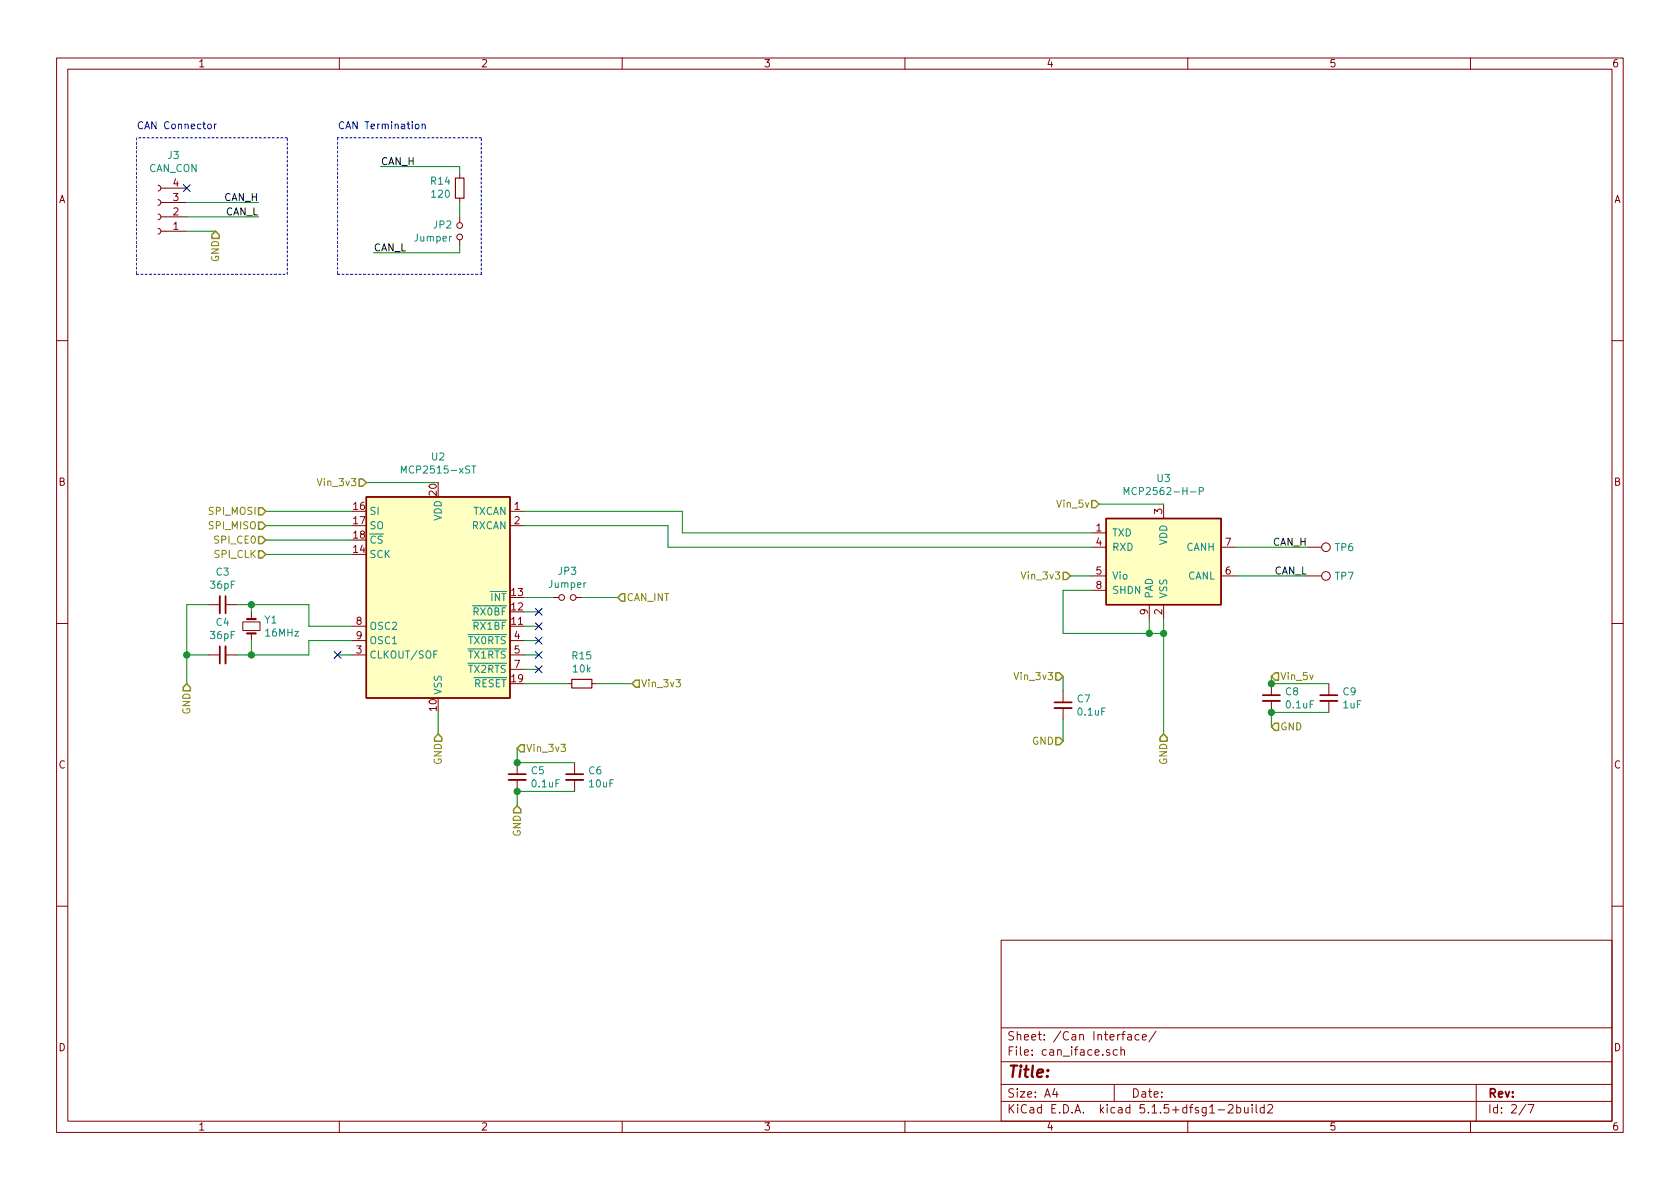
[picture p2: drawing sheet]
EESchema Schematic File Version 4
EELAYER 30 0
EELAYER END
$Descr A4 11693 8268
encoding utf-8
Sheet 2 7
Title ""
Date ""
Rev ""
Comp ""
Comment1 ""
Comment2 ""
Comment3 ""
Comment4 ""
$EndDescr
Wire Wire Line
	8100 4300 8100 4400
Wire Wire Line
	7600 4100 7400 4100
Wire Wire Line
	1300 1600 1500 1600
Wire Notes Line
	950  1900 2000 1900
Wire Notes Line
	2000 1900 2000 950 
Wire Notes Line
	2000 950  950  950 
Wire Notes Line
	950  950  950  1900
Text Notes 950  900  0    50   ~ 0
CAN Connector
Text HLabel 1850 3750 0    50   Input ~ 0
SPI_CE0
Text HLabel 1850 3850 0    50   Input ~ 0
SPI_CLK
Text HLabel 1850 3550 0    50   Input ~ 0
SPI_MOSI
Text HLabel 1850 3650 0    50   Input ~ 0
SPI_MISO
Wire Wire Line
	2450 3550 1850 3550
Wire Wire Line
	2450 3650 1850 3650
Wire Wire Line
	2450 3750 1850 3750
Wire Wire Line
	2450 3850 1850 3850
$Comp
L Device:C_Small C4
U 1 1
P 1550 4550
F 0 "C4" V 1321 4550 50  0000 C CNN
F 1 "36pF" V 1412 4550 50  0000 C CNN
F 2 "Capacitor_SMD:C_0603_1608Metric_Pad1.05x0.95mm_HandSolder" H 1550 4550 50  0001 C CNN
F 3 "~" H 1550 4550 50  0001 C CNN
F 4 "50V MLCC 1%" H 1550 4550 50  0001 C CNN "Description"
F 5 "C0603C220F5GACAUTO" H 1550 4550 50  0001 C CNN "Manufacturer_Part_Number"
F 6 "CAN" H 1550 4550 50  0001 C CNN "category"
F 7 "0603" H 1550 4550 50  0001 C CNN "package"
	1    1550 4550
	0    -1   1    0   
$EndComp
Wire Wire Line
	1650 4550 1750 4550
Wire Wire Line
	1750 4550 1750 4450
$Comp
L Device:C_Small C3
U 1 1
P 1550 4200
F 0 "C3" V 1321 4200 50  0000 C CNN
F 1 "36pF" V 1412 4200 50  0000 C CNN
F 2 "Capacitor_SMD:C_0603_1608Metric_Pad1.05x0.95mm_HandSolder" H 1550 4200 50  0001 C CNN
F 3 "~" H 1550 4200 50  0001 C CNN
F 4 "50V MLCC 1%" H 1550 4200 50  0001 C CNN "Description"
F 5 "C0603C220F5GACAUTO" H 1550 4200 50  0001 C CNN "Manufacturer_Part_Number"
F 6 "CAN" H 1550 4200 50  0001 C CNN "category"
F 7 "0603" H 1550 4200 50  0001 C CNN "package"
	1    1550 4200
	0    1    1    0   
$EndComp
Wire Wire Line
	1650 4200 1750 4200
Wire Wire Line
	1750 4200 1750 4250
Wire Wire Line
	1450 4200 1300 4200
Wire Wire Line
	1300 4200 1300 4550
Wire Wire Line
	1300 4550 1450 4550
Connection ~ 1300 4550
Wire Wire Line
	1300 4550 1300 4750
Wire Wire Line
	1750 4550 2150 4550
Wire Wire Line
	2150 4550 2150 4450
Wire Wire Line
	2150 4450 2450 4450
Connection ~ 1750 4550
Wire Wire Line
	2450 4350 2150 4350
Wire Wire Line
	2150 4350 2150 4200
Wire Wire Line
	2150 4200 1750 4200
Connection ~ 1750 4200
Wire Wire Line
	3050 4950 3050 5100
Wire Wire Line
	2550 3350 3050 3350
Wire Wire Line
	7600 4000 7450 4000
$Comp
L Device:Jumper_NO_Small JP3
U 1 1
P 3950 4150
F 0 "JP3" H 3950 4335 50  0000 C CNN
F 1 "Jumper" H 3950 4244 50  0000 C CNN
F 2 "Connector_PinHeader_2.54mm:PinHeader_1x02_P2.54mm_Vertical" H 3950 4150 50  0001 C CNN
F 3 "~" H 3950 4150 50  0001 C CNN
F 4 "Pin Header" H 3950 4150 50  0001 C CNN "Description"
F 5 "CAN" H 3950 4150 50  0001 C CNN "category"
F 6 "2x2.54mm" H 3950 4150 50  0001 C CNN "package"
	1    3950 4150
	1    0    0    -1  
$EndComp
Wire Wire Line
	4050 4150 4300 4150
Wire Wire Line
	3850 4150 3650 4150
Wire Wire Line
	4400 4750 4150 4750
$Comp
L Device:R_Small R15
U 1 1
P 4050 4750
F 0 "R15" V 3854 4750 50  0000 C CNN
F 1 "10k" V 3945 4750 50  0000 C CNN
F 2 "Resistor_SMD:R_0603_1608Metric_Pad1.05x0.95mm_HandSolder" H 4050 4750 50  0001 C CNN
F 3 "~" H 4050 4750 50  0001 C CNN
F 4 "62.5mW Resistor 0.5%" H 4050 4750 50  0001 C CNN "Description"
F 5 "CPF0603D10KE" H 4050 4750 50  0001 C CNN "Manufacturer_Part_Number"
F 6 "CAN" H 4050 4750 50  0001 C CNN "category"
F 7 "0603" H 4050 4750 50  0001 C CNN "package"
	1    4050 4750
	0    1    1    0   
$EndComp
Wire Wire Line
	3950 4750 3650 4750
NoConn ~ 3750 4650
NoConn ~ 3750 4550
NoConn ~ 3750 4450
NoConn ~ 3750 4350
NoConn ~ 3750 4250
Wire Wire Line
	3750 4250 3650 4250
Wire Wire Line
	3650 4350 3750 4350
Wire Wire Line
	3650 4450 3750 4450
Wire Wire Line
	3650 4550 3750 4550
Wire Wire Line
	3650 4650 3750 4650
NoConn ~ 2350 4550
Wire Wire Line
	2450 4550 2350 4550
Text HLabel 8100 5100 3    50   Input ~ 0
GND
Text HLabel 3050 5100 3    50   Input ~ 0
GND
Text HLabel 1300 4750 3    50   Input ~ 0
GND
Text HLabel 4400 4750 2    50   Input ~ 0
Vin_3v3
Text HLabel 7650 3500 0    50   Input ~ 0
Vin_5v
Wire Wire Line
	8100 3500 7650 3500
Text HLabel 2550 3350 0    50   Input ~ 0
Vin_3v3
Text Label 9100 3800 2    50   ~ 0
CAN_H
Text Label 9100 4000 2    50   ~ 0
CAN_L
Text Label 1800 1400 2    50   ~ 0
CAN_H
Wire Wire Line
	1300 1400 1800 1400
Wire Wire Line
	1300 1500 1800 1500
Text Label 1800 1500 2    50   ~ 0
CAN_L
Text HLabel 1500 1600 3    50   Input ~ 0
GND
Text HLabel 4300 4150 2    50   Input ~ 0
CAN_INT
$Comp
L Device:C_Small C6
U 1 1
P 4000 5400
F 0 "C6" H 4092 5446 50  0000 L CNN
F 1 "10uF" H 4092 5355 50  0000 L CNN
F 2 "Capacitor_SMD:C_0603_1608Metric_Pad1.05x0.95mm_HandSolder" H 4000 5400 50  0001 C CNN
F 3 "~" H 4000 5400 50  0001 C CNN
F 4 "25V MLCC 10%" H 4000 5400 50  0001 C CNN "Description"
F 5 "GRM188R61E106KA73J" H 4000 5400 50  0001 C CNN "Manufacturer_Part_Number"
F 6 "CAN" H 4000 5400 50  0001 C CNN "category"
F 7 "0603" H 4000 5400 50  0001 C CNN "package"
	1    4000 5400
	1    0    0    -1  
$EndComp
$Comp
L Device:C_Small C5
U 1 1
P 3600 5400
F 0 "C5" H 3692 5446 50  0000 L CNN
F 1 "0.1uF" H 3692 5355 50  0000 L CNN
F 2 "Capacitor_SMD:C_0603_1608Metric_Pad1.05x0.95mm_HandSolder" H 3600 5400 50  0001 C CNN
F 3 "~" H 3600 5400 50  0001 C CNN
F 4 "16V MLCC 10%" H 3600 5400 50  0001 C CNN "Description"
F 5 "C0603C104K4RACTU" H 3600 5400 50  0001 C CNN "Manufacturer_Part_Number"
F 6 "CAN" H 3600 5400 50  0001 C CNN "category"
F 7 "0603" H 3600 5400 50  0001 C CNN "package"
	1    3600 5400
	1    0    0    -1  
$EndComp
Wire Wire Line
	3600 5300 4000 5300
Wire Wire Line
	4000 5500 3600 5500
Wire Wire Line
	3600 5500 3600 5600
Connection ~ 3600 5500
Text HLabel 3600 5600 3    50   Input ~ 0
GND
Wire Wire Line
	3600 5300 3600 5200
Connection ~ 3600 5300
Text HLabel 3600 5200 2    50   Input ~ 0
Vin_3v3
Wire Wire Line
	9100 4000 8600 4000
Wire Wire Line
	9100 3800 8600 3800
$Comp
L Connector:Conn_01x04_Female J3
U 1 1
P 1100 1500
F 0 "J3" H 992 1075 50  0000 C CNN
F 1 "CAN_CON" H 992 1166 50  0000 C CNN
F 2 "Connector_JST:JST_PH_S4B-PH-SM4-TB_1x04-1MP_P2.00mm_Horizontal" H 1100 1500 50  0001 C CNN
F 3 "~" H 1100 1500 50  0001 C CNN
F 4 "JST-PH-S4B-K-S-LF-SN JST PH Female" H 1100 1500 50  0001 C CNN "Description"
F 5 "CAN" H 1100 1500 50  0001 C CNN "category"
F 6 "JST-PH-S4B" H 1100 1500 50  0001 C CNN "package"
	1    1100 1500
	-1   0    0    1   
$EndComp
NoConn ~ 1300 1300
Wire Wire Line
	4650 3650 3650 3650
Wire Wire Line
	2650 1150 3200 1150
Wire Wire Line
	2600 1750 3200 1750
Text Label 2600 1750 0    50   ~ 0
CAN_L
Text Label 2650 1150 0    50   ~ 0
CAN_H
$Comp
L Device:R_Small R14
U 1 1
P 3200 1300
F 0 "R14" H 3142 1254 50  0000 R CNN
F 1 "120" H 3142 1345 50  0000 R CNN
F 2 "Resistor_SMD:R_0805_2012Metric_Pad1.15x1.40mm_HandSolder" H 3200 1300 50  0001 C CNN
F 3 "~" H 3200 1300 50  0001 C CNN
F 4 "100V 125mW Resistor 0.1%" H 3200 1300 50  0001 C CNN "Description"
F 5 "ERA-6VEB1200V" H 3200 1300 50  0001 C CNN "Manufacturer_Part_Number"
F 6 "CAN" H 3200 1300 50  0001 C CNN "category"
F 7 "0805" H 3200 1300 50  0001 C CNN "package"
	1    3200 1300
	1    0    0    1   
$EndComp
$Comp
L Device:Jumper_NO_Small JP2
U 1 1
P 3200 1600
F 0 "JP2" V 3154 1552 50  0000 R CNN
F 1 "Jumper" V 3245 1552 50  0000 R CNN
F 2 "Connector_PinHeader_2.54mm:PinHeader_1x02_P2.54mm_Vertical" H 3200 1600 50  0001 C CNN
F 3 "~" H 3200 1600 50  0001 C CNN
F 4 "Pin Header" H 3200 1600 50  0001 C CNN "Description"
F 5 "CAN" H 3200 1600 50  0001 C CNN "category"
F 6 "2x2.54mm" H 3200 1600 50  0001 C CNN "package"
	1    3200 1600
	0    1    1    0   
$EndComp
Wire Wire Line
	3200 1200 3200 1150
Wire Wire Line
	3200 1400 3200 1500
Wire Wire Line
	3200 1750 3200 1700
Wire Notes Line
	2350 1900 3350 1900
Text Notes 2350 900  0    50   ~ 0
CAN Termination
Wire Notes Line
	3350 950  2350 950 
Wire Notes Line
	3350 1900 3350 950 
Wire Notes Line
	2350 950  2350 1900
$Comp
L Connector:TestPoint TP6
U 1 1
P 9100 3800
F 0 "TP6" V 9100 3988 50  0000 L CNN
F 1 "TestPoint" V 9145 3988 50  0001 L CNN
F 2 "TestPoint:TestPoint_Pad_D1.0mm" H 9300 3800 50  0001 C CNN
F 3 "~" H 9300 3800 50  0001 C CNN
	1    9100 3800
	0    1    1    0   
$EndComp
$Comp
L Connector:TestPoint TP7
U 1 1
P 9100 4000
F 0 "TP7" V 9100 4188 50  0000 L CNN
F 1 "TestPoint" V 9145 4188 50  0001 L CNN
F 2 "TestPoint:TestPoint_Pad_D1.0mm" H 9300 4000 50  0001 C CNN
F 3 "~" H 9300 4000 50  0001 C CNN
	1    9100 4000
	0    1    1    0   
$EndComp
Wire Wire Line
	4650 3800 4650 3650
Wire Wire Line
	4750 3700 4750 3550
Wire Wire Line
	3650 3550 4750 3550
$Comp
L Device:C_Small C7
U 1 1
P 7400 4900
F 0 "C7" H 7492 4946 50  0000 L CNN
F 1 "0.1uF" H 7492 4855 50  0000 L CNN
F 2 "Capacitor_SMD:C_0603_1608Metric_Pad1.05x0.95mm_HandSolder" H 7400 4900 50  0001 C CNN
F 3 "~" H 7400 4900 50  0001 C CNN
F 4 "16V MLCC 10%" H 7400 4900 50  0001 C CNN "Description"
F 5 "C0603C104K4RACTU" H 7400 4900 50  0001 C CNN "Manufacturer_Part_Number"
F 6 "CAN" H 7400 4900 50  0001 C CNN "category"
F 7 "0603" H 7400 4900 50  0001 C CNN "package"
	1    7400 4900
	1    0    0    -1  
$EndComp
$Comp
L Device:C_Small C8
U 1 1
P 8850 4850
F 0 "C8" H 8942 4896 50  0000 L CNN
F 1 "0.1uF" H 8942 4805 50  0000 L CNN
F 2 "Capacitor_SMD:C_0603_1608Metric_Pad1.05x0.95mm_HandSolder" H 8850 4850 50  0001 C CNN
F 3 "~" H 8850 4850 50  0001 C CNN
F 4 "16V MLCC 10%" H 8850 4850 50  0001 C CNN "Description"
F 5 "C0603C104K4RACTU" H 8850 4850 50  0001 C CNN "Manufacturer_Part_Number"
F 6 "CAN" H 8850 4850 50  0001 C CNN "category"
F 7 "0603" H 8850 4850 50  0001 C CNN "package"
	1    8850 4850
	1    0    0    -1  
$EndComp
$Comp
L Device:C_Small C9
U 1 1
P 9250 4850
F 0 "C9" H 9342 4896 50  0000 L CNN
F 1 "1uF" H 9342 4805 50  0000 L CNN
F 2 "Capacitor_SMD:C_0603_1608Metric_Pad1.05x0.95mm_HandSolder" H 9250 4850 50  0001 C CNN
F 3 "~" H 9250 4850 50  0001 C CNN
F 4 "50V MLCC 10%" H 9250 4850 50  0001 C CNN "Description"
F 5 "UMK107AB7105KA-T" H 9250 4850 50  0001 C CNN "Manufacturer_Part_Number"
F 6 "CAN" H 9250 4850 50  0001 C CNN "category"
F 7 "0603" H 9250 4850 50  0001 C CNN "package"
	1    9250 4850
	1    0    0    -1  
$EndComp
Wire Wire Line
	8850 4700 8850 4750
Wire Wire Line
	8850 4750 9250 4750
Connection ~ 8850 4750
Text HLabel 8850 4700 2    50   Input ~ 0
Vin_5v
Wire Wire Line
	9250 4950 8850 4950
Wire Wire Line
	8850 4950 8850 5050
Connection ~ 8850 4950
Text HLabel 8850 5050 2    50   Input ~ 0
GND
Text HLabel 7400 4700 0    50   Input ~ 0
Vin_3v3
Wire Wire Line
	7400 4700 7400 4800
Wire Wire Line
	7400 5000 7400 5150
Text HLabel 7400 5150 0    50   Input ~ 0
GND
$Comp
L Device:Crystal_Small Y1
U 1 1
P 1750 4350
F 0 "Y1" V 1704 4438 50  0000 L CNN
F 1 "16MHz" V 1795 4438 50  0000 L CNN
F 2 "Crystal:Crystal_HC49-U_Vertical" H 1750 4350 50  0001 C CNN
F 3 "~" H 1750 4350 50  0001 C CNN
F 4 "16MHz Crystal Oscillator" H 1750 4350 50  0001 C CNN "Description"
F 5 "FC4STCBMF16.0-BAG200" H 1750 4350 50  0001 C CNN "Manufacturer_Part_Number"
F 6 "CAN" H 1750 4350 50  0001 C CNN "category"
	1    1750 4350
	0    1    1    0   
$EndComp
$Comp
L Interface_CAN_LIN:MCP2562-H-MF U3
U 1 1
P 8100 3900
F 0 "U3" H 8100 4481 50  0000 C CNN
F 1 "MCP2562-H-P" H 8100 4390 50  0000 C CNN
F 2 "MCP2562T-E_SN:SOIC127P600X175-8N" H 8100 3400 50  0001 C CIN
F 3 "http://ww1.microchip.com/downloads/en/DeviceDoc/25167A.pdf" H 8100 3900 50  0001 C CNN
F 4 "MCP2562 CAN Transceiver" H 8100 3900 50  0001 C CNN "Description"
F 5 "MCP2562-H-P" H 8100 3900 50  0001 C CNN "Manufacturer_Part_Number"
F 6 "CAN" H 8100 3900 50  0001 C CNN "category"
F 7 "SO-8" H 8100 3900 50  0001 C CNN "package"
	1    8100 3900
	1    0    0    -1  
$EndComp
Wire Wire Line
	8000 4300 8000 4400
Wire Wire Line
	8000 4400 8100 4400
Connection ~ 8100 4400
Text HLabel 7450 4000 0    50   Input ~ 0
Vin_3v3
Wire Wire Line
	8100 4400 8100 5100
Wire Wire Line
	8000 4400 7400 4400
Wire Wire Line
	7400 4400 7400 4100
Connection ~ 8000 4400
Wire Wire Line
	4650 3800 7600 3800
Wire Wire Line
	4750 3700 7600 3700
$Comp
L MCP2515:MCP2515-xST U2
U 1 1
P 3050 4150
F 0 "U2" H 3050 5131 50  0000 C CNN
F 1 "MCP2515-xST" H 3050 5040 50  0000 C CNN
F 2 "MCP2515-IST:SOP65P640X110-20N" H 3050 3250 50  0001 C CIN
F 3 "http://ww1.microchip.com/downloads/en/DeviceDoc/21801e.pdf" H 3150 3350 50  0001 C CNN
	1    3050 4150
	1    0    0    -1  
$EndComp
$EndSCHEMATC
